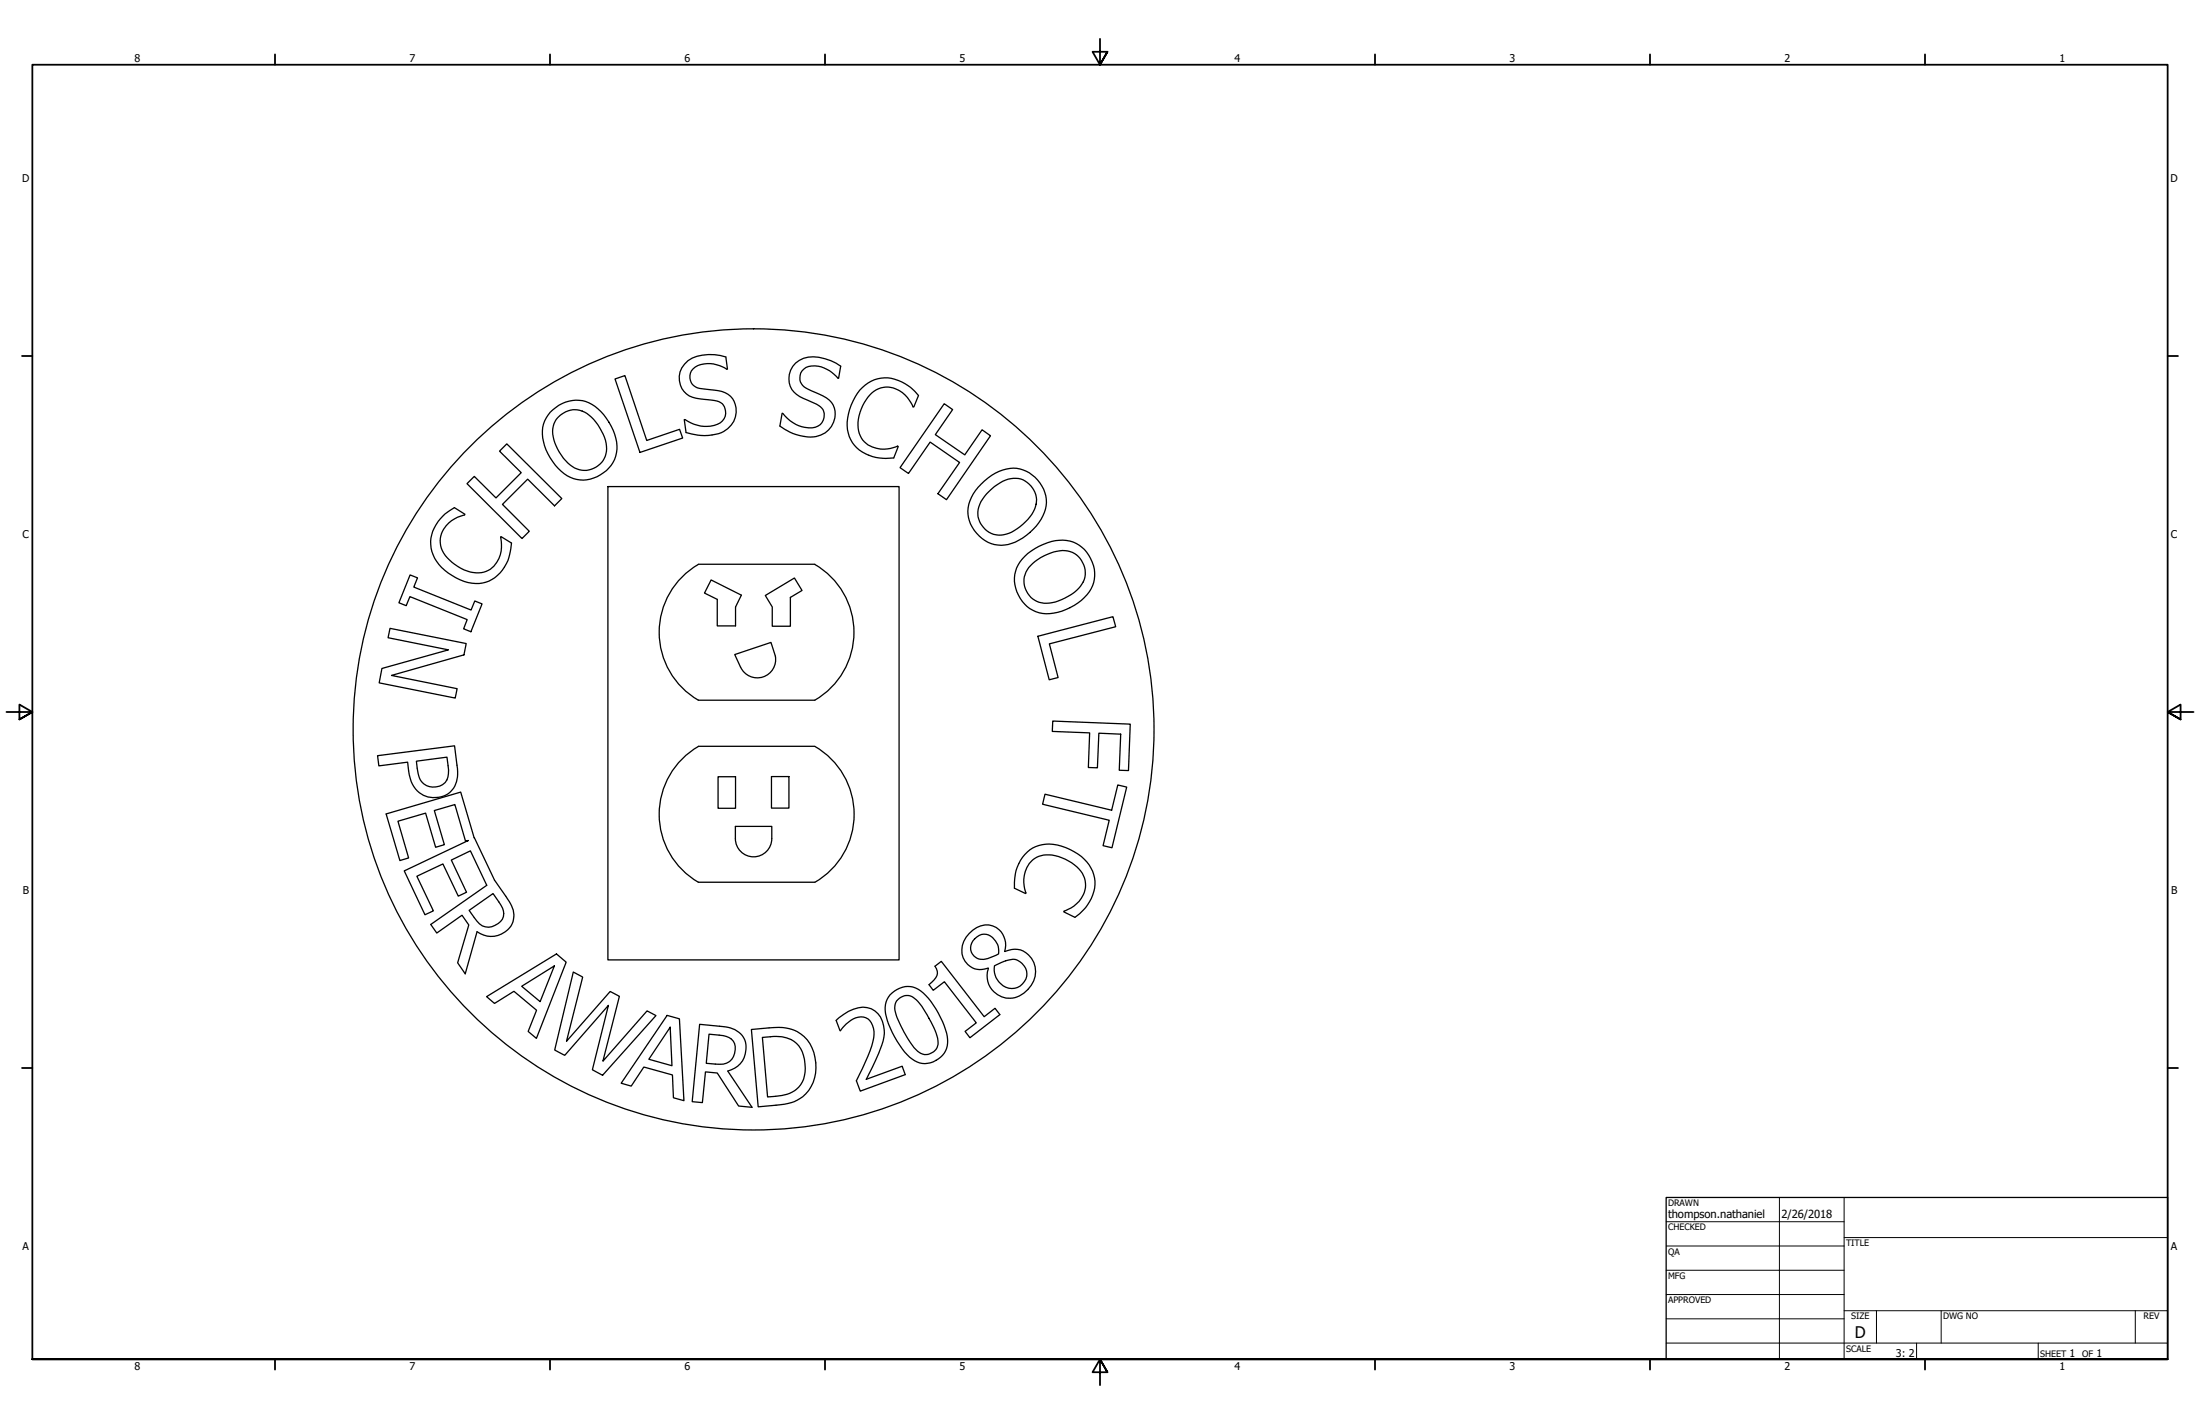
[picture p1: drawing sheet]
<svg xmlns="http://www.w3.org/2000/svg" width="864mm" height="559mm" viewBox="0 0 864 559" stroke-linecap="round" stroke-linejoin="round" font-family="sans-serif">
<!-- layer: Visible (ANSI) -->
<g fill="none" stroke="#000" stroke-width=".51">
<path d="M241.4 148.7l3.9-1.3 8.6 25.4 12.9-4.3 1.2 3.4-16.8 5.6zM270.1 141.5a17.4 17.4 0 0 1 14.8-1.4l.7 4.7a12.7 12.7 0 0 0-12.7-.8 4.6 4.6 0 0 0-1.9 5.2 4.6 4.6 0 0 0 4.4 3.3l5 .6a8.3 8.3 0 0 1 8.3 5.6 8.3 8.3 0 0 1-3 9.5 16 16 0 0 1-11.8 2.6l-4.6-1.1-.7-5a15 15 0 0 0 13 1.8 4.8 4.8 0 0 0 3.2-5.2 4.8 4.8 0 0 0-4.4-4.1l-5.6-.7a8.2 8.2 0 0 1-7.9-5.7 8.2 8.2 0 0 1 3.2-9.3zM312.3 142.5a11.5 11.5 0 0 1 11.5-1.7l4.4 1.7 1.8 1.2-.8 4.8a13.1 13.1 0 0 0-11.8-4.7 4.7 4.7 0 0 0-3.4 4.4 4.7 4.7 0 0 0 3.2 4.5l4.6 2a8.3 8.3 0 0 1 6.1 7.9 8.3 8.3 0 0 1-5.8 8.2 17.6 17.6 0 0 1-16-3.6l.9-5a13.7 13.7 0 0 0 13.1 5.4 4.8 4.8 0 0 0 3.4-4.3 4.8 4.8 0 0 0-3-4.7l-3.6-1.6a8.8 8.8 0 0 1-7.1-9.9l1.3-3.3zM337.5 153.1a13.5 13.5 0 0 1 18.9-1.8l2.6 2.2 1.6 1.7-1.9 4.5-.3-.1a11 11 0 0 0-12.6-7.4 14.4 14.4 0 0 0-8.6 11.1 9.7 9.7 0 0 0 9.8 13l5.6-1.1-1.8 4.5a16.8 16.8 0 0 1-16.2-6 15.5 15.5 0 0 1-.5-14.8l1.6-3.2zM370.6 158.4l3.4 2.3-6.8 9.9 11.5 7.9 6.8-9.8 3.3 2.3-17.3 25.1-3.3-2.4 8.5-12.2-11.6-8-8.5 12.3-3.3-2.3zM198.9 174.2l21.6 21.4-2.8 2.9-10.6-10.5-9.9 9.9 10.6 10.6-2.9 2.8-21.6-21.5 2.9-2.9 8.5 8.5 9.9-9.9-8.5-8.5zM216 161.8a13.2 13.2 0 0 1 21 1 18.8 18.8 0 0 1 4.7 16.3 13.4 13.4 0 0 1-10.8 9.1 13.4 13.4 0 0 1-12.9-5.6 18.9 18.9 0 0 1-4.6-16.2l1-2.4zM218.8 164a9 9 0 0 1 14.2 .6 18.1 18.1 0 0 1 5.1 12.5 8.8 8.8 0 0 1-6.8 7.3 8.8 8.8 0 0 1-9.2-3.6 16.5 16.5 0 0 1-4.9-13.5l.6-1.8zM238.6 190.9h114.3v185.8h-114.3zM385.1 190a17 17 0 0 1 15.3-6 13.3 13.3 0 0 1 6.4 22.4 20.2 20.2 0 0 1-13.8 7.6 13.7 13.7 0 0 1-12.7-16.1l1.7-4zM388.2 192.9a14.1 14.1 0 0 1 11.6-5.1 8.9 8.9 0 0 1 4.5 15 16.8 16.8 0 0 1-12.4 7.2 8.9 8.9 0 0 1-7.5-5.8 8.9 8.9 0 0 1 2-9.3zM174.7 201.7l3.7-2.5 4.1 2.6-.1 .3a11 11 0 0 0-9.4 12 16.4 16.4 0 0 0 11.6 10.4 9.5 9.5 0 0 0 12.2-9.6l-.1-4.3 4.1 2.5a16.9 16.9 0 0 1-8.8 14.9 15.5 15.5 0 0 1-14.6-2.2 14.4 14.4 0 0 1-7.9-16l1.7-3.9z"/>
<path d="M402.3 218.2a20.9 20.9 0 0 1 17.8-5.9 13.3 13.3 0 0 1 9.5 11.1 13.3 13.3 0 0 1-6.4 13.2 19.8 19.8 0 0 1-15.3 3.9 13.4 13.4 0 0 1-7.5-20zM161 225.6l2.9 1.2-1.5 3.6 22.5 9 1.5-3.6 2.8 1.2-4.4 10.9-2.8-1.1 1.4-3.7-22.5-9-1.5 3.6-2.8-1.2zM274.1 221.4h45.7M274.1 221.5a30.8 30.8 0 0 0 0 53.3M279.1 227.6l11.9 6-2.3 4.6v7.4h-7.1v-10.4l-5.1-2.5zM300.4 233.7l11.4-6.9 3 4.9-4.5 2.7v11.3h-7.2v-7.5zM319.8 221.5a30.8 30.8 0 0 1 0 53.3h-45.7M404.6 221.9a19 19 0 0 1 14.6-5.7 8.9 8.9 0 0 1 6.7 7.3 8.9 8.9 0 0 1-4.2 9 18.2 18.2 0 0 1-12.9 4 8.7 8.7 0 0 1-4.2-14.6zM153.1 246.6l29.9 5.9-.9 4.5-28.4 8 25.8 5.3-.8 3.6-29.9-5.9 1.1-5.7 26.1-7.3-23.7-4.7zM407.4 249.7l29.5-7.7 1.1 3.9-26.1 6.8 3.5 13.2-3.5 .9zM290.7 261.8l-2.3-4.9 14.2-4.8 1.8 5.3a7.2 7.2 0 0 1-4.9 8.3 7.2 7.2 0 0 1-8.8-3.9M148.2 296.5l30.2-3.8 1 7.6a10.4 10.4 0 0 1-4.3 11.7 10 10 0 0 1-14.4-8l-.7-4.9-11.3 1.4z"/>
<path d="M163.4 298.7l12.1-1.6a15.6 15.6 0 0 1 0 8.9 6.2 6.2 0 0 1-7.1 2.7 6.2 6.2 0 0 1-4.4-6.1zM274.1 292.9h45.7M274.2 292.9a30.8 30.8 0 0 0 0 53.3M319.9 292.9a30.8 30.8 0 0 1 0 53.3M413.3 283l30.4 1.2-.7 18.2-3.6-.1 .5-14.2-8.5-.4-.6 13.6-3.6-.1 .5-13.6-14.6-.6zM151.6 319.4l29.2-8.6 5.3 17.9 8 16.7 4.5 6.3a11.8 11.8 0 0 1 2.8 10.1 9.3 9.3 0 0 1-14.1 3.8l-4.7 16.5-3-4.3 4.4-14.8-2.6-3.8-10 6.9-2.3-3.3 22-15.4-6.4-13.5-7.5 3.6 5.9 12.6-3.2 1.6-6-12.7-10.3 4.9 6.5 13.5-3.3 1.6-8.1-17.2 25.1-12-1 .3-4.2-14.4-8.1 2.4 3.9 13.4-3.4 1-3.9-13.4-10.9 3.2 4.2 14.4-3.4 1zM281.9 304.8h6.8v12.4h-6.8zM302.8 304.7h6.9v12.4h-6.9zM410.2 311.7l26.2 6.2 2.4-9.9 3.5 .9-5.8 23.8-3.5-.8 2.4-10-26.1-6.3zM288.7 324.3h14.3a14.3 14.3 0 0 1-.7 7.8 7.1 7.1 0 0 1-8 4 7.1 7.1 0 0 1-5.6-7zM403.2 334.4a13.8 13.8 0 0 1 15.1-1.8 16.8 16.8 0 0 1 11.3 11.8 16.3 16.3 0 0 1-7.6 15.6l-4.4-2.2a14.1 14.1 0 0 0 8-7.6 9.7 9.7 0 0 0-4.9-11.6 15.2 15.2 0 0 0-12.9-2.6 11 11 0 0 0-5.3 13.6l.1 1-4.4-2a17.2 17.2 0 0 1 5-14.2zM184.1 357.3l9.4-6.7a16 16 0 0 1 4.2 7.9 6.1 6.1 0 0 1-8.3 4.8 18.4 18.4 0 0 1-5.3-6z"/>
<path d="M274.1 346.2h45.7M367 379.2l2.5-1.9 16.8 21.7 4.3-3.3 1.9 2.4-11.8 9.1-1.9-2.5 4.4-3.3-12.5-16.1-4.4 3.3-1.6-2.2 1.1-1a4.2 4.2 0 0 0 1.2-6.2zM380.4 366.3a8 8 0 0 1 12.7-.5 8.7 8.7 0 0 1 1.4 7.6 8.5 8.5 0 0 1 9.8 1.7 8.5 8.5 0 0 1 1.5 9.8 10.6 10.6 0 0 1-10.9 6.8 9 9 0 0 1-7-11.8 7.5 7.5 0 0 1-8.5-1.9 7.5 7.5 0 0 1-1.1-8.6zM382.6 368.4a4.9 4.9 0 0 1 8.2 .9 6.4 6.4 0 0 1 1.2 5l-2.4 1.1a6.3 6.3 0 0 1-6.6 .3 4.5 4.5 0 0 1-.4-7.3zM390.4 379a15.4 15.4 0 0 1 8.1-2.5 5.8 5.8 0 0 1 3.7 8.7 5.8 5.8 0 0 1-9.5 .8 7.6 7.6 0 0 1-2.3-7zM191 391.1l27.4-16.8 3.8 3.3-11.6 29.9-3.3-2.8 3.3-8.3-8.9-7.4-7.6 4.8zM204.8 387l12.8-8-5.6 14.1zM225 381.4l3.7 2-6.3 25.2 17.1-19.5 3.6 1.9-6.4 25.4 17.3-19.7 3.5 1.8-21 23.5-4-2.2 6.3-25.3-17.1 19.6-4-2zM261.9 398.5l4.8 1.3 1.8 32.1-4.1-1.1-.4-9-11.3-3.1-4.9 7.5-4-1.1zM349.4 390.4a8.9 8.9 0 0 1 14 .3 35 35 0 0 1 8.6 17.4 8.9 8.9 0 0 1-5.8 8.6 8.9 8.9 0 0 1-10.1-2.8 34.8 34.8 0 0 1-8.6-17.5l.4-3.3zM352.5 392.2a4.8 4.8 0 0 1 7.4 .3 43.9 43.9 0 0 1 8.3 15.7 4.8 4.8 0 0 1-2.5 5 4.8 4.8 0 0 1-5.5-.7 41.6 41.6 0 0 1-8.9-16.2l.1-2.3zM263.1 403.1l.7 15.1-9.1-2.5z"/>
<path d="M274.6 402l7.8 .7a9.9 9.9 0 0 1 10.2 6.1 9.3 9.3 0 0 1-6.9 11.5l9.5 14.2-5.3-.5-8.3-12.9-4.7-.5-1.2 12.1-4-.4zM278.3 405.8a15.4 15.4 0 0 1 8.8 1.9 5.9 5.9 0 0 1 .9 6.5 5.9 5.9 0 0 1-5.6 3.4l-5.2-.3zM295 404l6.9-.6a15.9 15.9 0 0 1 15 4.7 17 17 0 0 1-.5 21.1 16 16 0 0 1-11.8 4.5l-7 .6zM299.3 407.1l3.1-.3a11.6 11.6 0 0 1 11.9 4.7 14.8 14.8 0 0 1 0 14.1 12.1 12.1 0 0 1-9.9 4.6l-3.1 .3zM328.2 400.4a18.8 18.8 0 0 1 10.5-5.2 8.6 8.6 0 0 1 8.4 8.9 17.8 17.8 0 0 1-2.2 9.2l-4.9 10.2 14.1-5.1 1.2 3.3-17.6 6.5-1.5-4.1 2.3-4.7a36.3 36.3 0 0 0 4.6-13.4 6.1 6.1 0 0 0-4.2-6.9 10.9 10.9 0 0 0-9.1 5.4z"/>
<circle cx="295.8" cy="286.2" r="157.2"/>
</g>
<!-- layer: Border (ANSI) -->
<g fill="none" stroke="#000" stroke-width=".7">
<path d="M431.8 15.2v10.2l-2.9-5.1h5.8l-2.9 5.1 2.9-5.1M107.9 21.3v4.1M215.9 21.3v4.1M323.8 21.3v4.1M539.8 21.3v4.1M647.7 21.3v4.1M755.6 21.3v4.1M8.6 139.7h4.1M850.9 139.7h4.1M2.5 279.4h10.2l-5.1-2.9v5.8l5.1-2.9-5.1 2.9M861.1 279.4h-10.2l5.1-2.9v5.8l-5.1-2.9 5.1 2.9M8.6 419.1h4.1"/>
<path d="M850.9 419.1h4.1M12.7 533.4v-508h838.2v508h-838.2h838.2M107.9 533.4v4.1M215.9 533.4v4.1M323.8 533.4v4.1M434.7 538.5l-2.9-5.1 2.9 5.1h-5.8l2.9-5.1v10.2M539.8 533.4v4.1M647.7 533.4v4.1M755.6 533.4v4.1"/>
</g>
<!-- layer: Title (ANSI) -->
<g fill="none" stroke="#000" stroke-width=".39">
<path d="M654 479.4h69.9M698.5 469.9v63.5M723.9 469.9v63.5M654 488.9h69.9M654 498.5h69.9M723.9 485.6h127M654 508h69.9M654 517.5h69.9M723.9 514.3h127M736.6 514.3v12.7M762 514.3v12.7M838.2 514.3v12.7"/>
<path d="M654 527h196.9M752.3 527v6.4M800.1 527v6.4"/>
</g>
<path d="M654 469.9h196.9v63.5h-196.9z" fill="none" stroke="#000" stroke-width=".51"/>
<text font-size="6.3" x="728.1" y="524.9">D</text>
<g font-size="4.4">
<text x="654.8" y="477.8">thompson.nathaniel</text>
<text x="699.3" y="478">2/26/2018</text>
</g>
<g font-size="4.2">
<text x="52.8" y="24.4">8</text>
<text x="160.8" y="24.4">7</text>
<text x="268.7" y="24.4">6</text>
<text x="376.7" y="24.4">5</text>
<text x="484.6" y="24.4">4</text>
<text x="592.6" y="24.4">3</text>
<text x="700.5" y="24.4">2</text>
<text x="808.5" y="24.4">1</text>
<text x="8.8" y="71.4">D</text>
<text x="852" y="71.4">D</text>
<text x="8.9" y="211.1">C</text>
<text x="852.2" y="211.1">C</text>
<text x="9" y="350.8">B</text>
<text x="852.2" y="350.8">B</text>
<text x="8.9" y="490.5">A</text>
<text x="852.2" y="490.5">A</text>
<text x="744.2" y="532.6">3: 2</text>
<text x="812.4" y="532.6">1</text>
<text x="823" y="532.6">1</text>
<text x="52.8" y="537.5">8</text>
<text x="160.8" y="537.5">7</text>
<text x="268.7" y="537.5">6</text>
<text x="376.7" y="537.5">5</text>
<text x="484.6" y="537.5">4</text>
<text x="592.6" y="537.5">3</text>
<text x="700.5" y="537.5">2</text>
<text x="808.5" y="537.5">1</text>
</g>
<g font-size="3.5">
<text x="654.8" y="473.2">DRAWN</text>
<text x="654.8" y="482.8">CHECKED</text>
<text x="724.7" y="488.9">TITLE</text>
<text x="654.8" y="492.3">QA</text>
<text x="654.8" y="501.8">MFG</text>
<text x="654.8" y="511.4">APPROVED</text>
<text x="726.7" y="517.7">SIZE</text>
<text x="762.8" y="517.7">DWG NO</text>
<text x="841.4" y="517.7">REV</text>
<text x="724.7" y="530.4">SCALE</text>
<text x="800.9" y="532.6">SHEET</text>
<text x="817.4" y="532.6">OF</text>
</g>
</svg>
